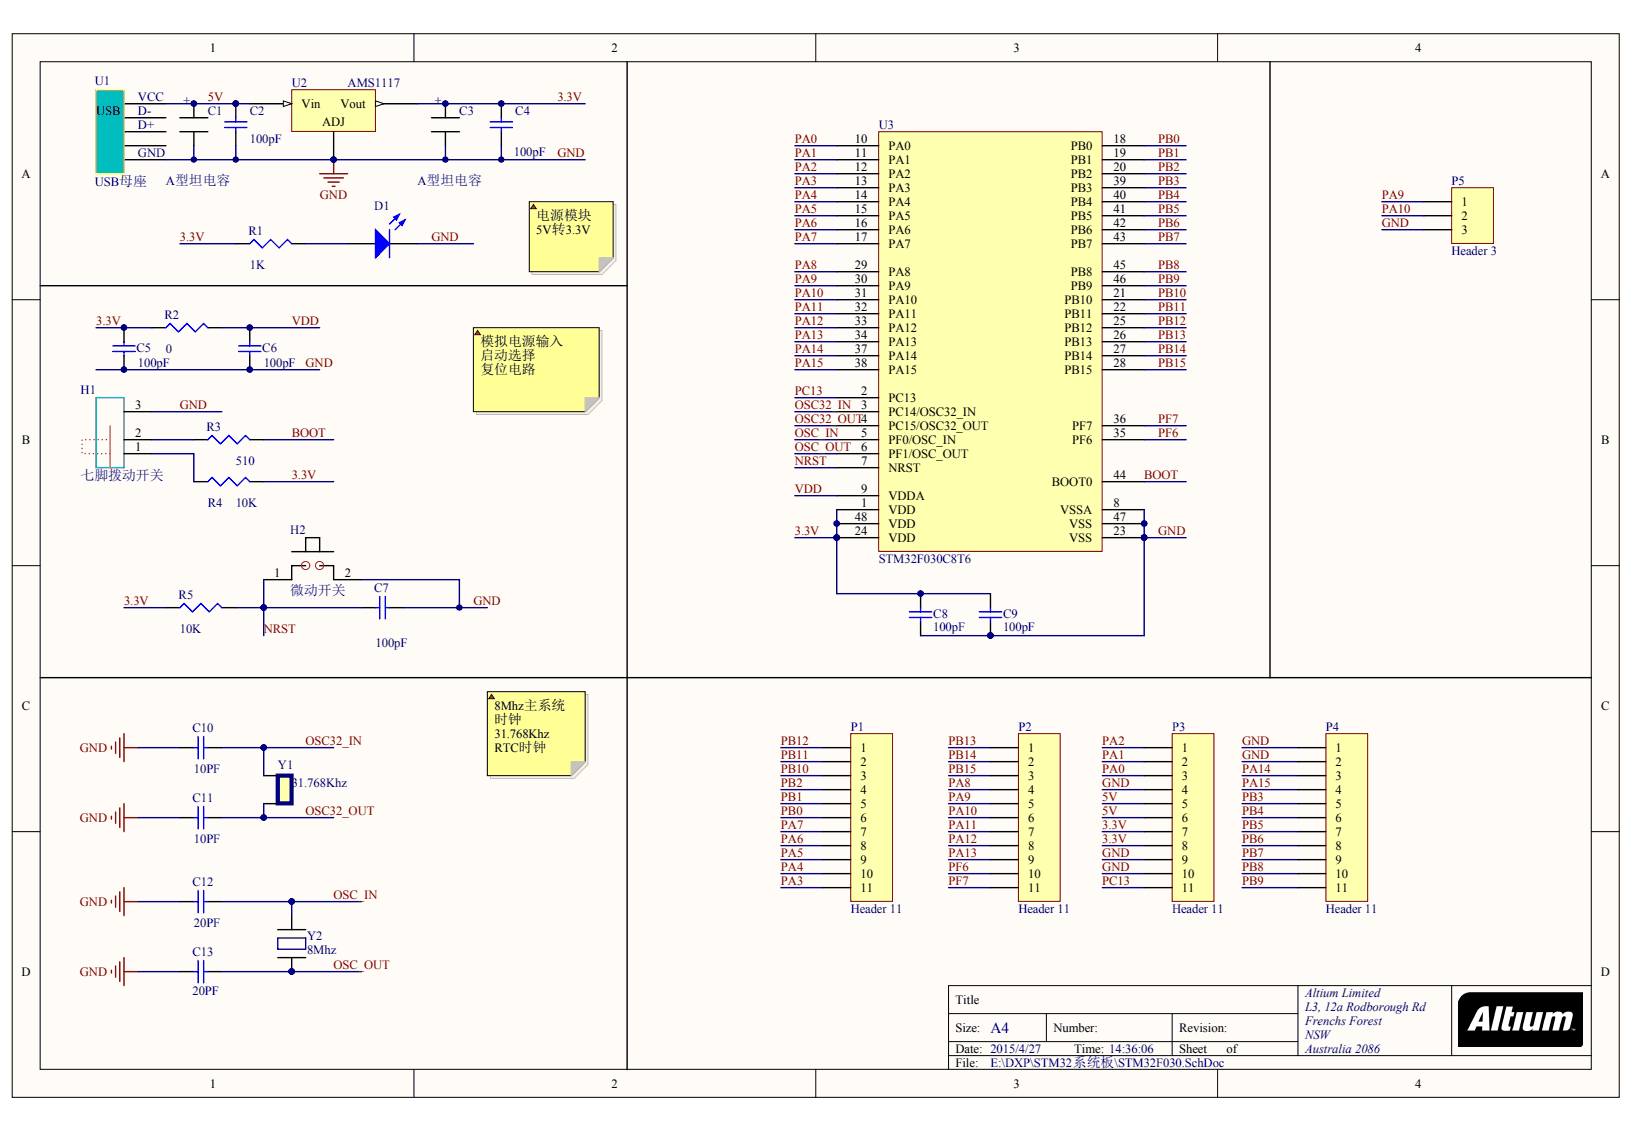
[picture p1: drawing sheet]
# Altium project STM32F030.PrjPcb
1 sheet, 31 parts. Net scope: global (net labels, ports and power ports of the same name join across sheets).
Board file: STM32F030.PcbDoc

## Sheet STM32F030.SchDoc
size A4; Organization: Altium Limited; Address1: L3, 12a Rodborough Rd; Address2: Frenchs Forest; Address3: NSW; Address4: Australia 2086

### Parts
C1  A型坦电容  [A型坦电容]
C2  value 100pF  [C1206]  (hidden comment: 0.1UF)
C3  A型坦电容  [A型坦电容]
C4  value 100pF  [C1206]  (hidden comment: 0.1UF)
C5  value 100pF  [C1206]  (hidden comment: 0.1UF)
C6  value 100pF  [C1206]  (hidden comment: 0.1UF)
C7  value 100pF  [C1206]  (hidden comment: 0.1UF)
C8  value 100pF  [C1206]  (hidden comment: 0.1UF)
C9  value 100pF  [C1206]  (hidden comment: 0.1UF)
C10  10PF  [C1206]
C11  10PF  [C1206]
C12  20PF  [C1206]
C13  20PF  [C1206]
D1  LED  [3.2X1.6X1.1]  (value not drawn)
H1  七脚拨动开关  [七脚拨动开磁]
H2  微动开关  [微动开关]
P1  Header 11  [HDR1X11]
P2  Header 11  [HDR1X11]
P3  Header 11  [HDR1X11]
P4  Header 11  [HDR1X11]
P5  Header 3  [HDR1X3]
R1  1K  [14-1210]
R2  0  [14-1210]
R3  510  [14-1210]
R4  10K  [14-1210]
R5  10K  [14-1210]
U1  USB母座  [MicroUSB母座]
U2  AMS1117  [AMS1117]
U3  STM32F030C8T6  [STM32F030C8T6]
Y1  31.768Khz  [31.768khz(3*8)]
Y2  8Mhz  [晶振]

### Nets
GND: C1.1 C2.1 C3.1 C4.1 C5.1 C6.1 C7.2 C8.1 C9.1 C10.1 C11.1 C12.1 C13.1 D1.2(K) H1.3 H2.2 P3.4 P3.9 P3.10 P4.1 P4.2 P5.3 U1.5 U2.1(ADJ) U3.8(VSSA) U3.23(VSS) U3.47(VSS)
3.3V: C3.2(+) C4.2 C5.2 C8.2 C9.2 P3.7 P3.8 R1.1 R2.1 R4.2 R5.1 U2.2(Vout) U3.1(VDD) U3.24(VDD) U3.48(VDD)
5V: C1.2(+) C2.2 P3.5 P3.6 U1.1 U2.3(Vin)
BOOT: R3.2 U3.44(BOOT0)
NRST: C7.1 H2.1 R5.2 U3.7(NRST)
OSC32_IN: C10.2 U3.3(PC14/OSC32_IN) Y1.0
OSC32_OUT: C11.2 U3.4(PC15/OSC32_OUT) Y1.1
OSC_IN: C12.2 U3.5(PF0/OSC_IN) Y2.2
OSC_OUT: C13.2 U3.6(PF1/OSC_OUT) Y2.1
PA0: P3.3 U3.10(PA0)
PA1: P3.2 U3.11(PA1)
PA2: P3.1 U3.12(PA2)
PA3: P1.11 U3.13(PA3)
PA4: P1.10 U3.14(PA4)
PA5: P1.9 U3.15(PA5)
PA6: P1.8 U3.16(PA6)
PA7: P1.7 U3.17(PA7)
PA8: P2.4 U3.29(PA8)
PA9: P2.5 P5.1 U3.30(PA9)
PA10: P2.6 P5.2 U3.31(PA10)
PA11: P2.7 U3.32(PA11)
PA12: P2.8 U3.33(PA12)
PA13: P2.9 U3.34(PA13)
PA14: P4.3 U3.37(PA14)
PA15: P4.4 U3.38(PA15)
PB0: P1.6 U3.18(PB0)
PB1: P1.5 U3.19(PB1)
PB2: P1.4 U3.20(PB2)
PB3: P4.5 U3.39(PB3)
PB4: P4.6 U3.40(PB4)
PB5: P4.7 U3.41(PB5)
PB6: P4.8 U3.42(PB6)
PB7: P4.9 U3.43(PB7)
PB8: P4.10 U3.45(PB8)
PB9: P4.11 U3.46(PB9)
PB10: P1.3 U3.21(PB10)
PB11: P1.2 U3.22(PB11)
PB12: P1.1 U3.25(PB12)
PB13: P2.1 U3.26(PB13)
PB14: P2.2 U3.27(PB14)
PB15: P2.3 U3.28(PB15)
PC13: P3.11 U3.2(PC13)
PF6: P2.10 U3.35(PF6)
PF7: P2.11 U3.36(PF7)
VDD: C6.2 R2.2 U3.9(VDDA)
NetD1_1: D1.1(A) R1.2
NetH1_1: H1.1 R4.1
NetH1_2: H1.2 R3.1

Not connected (* = marked no-connect by the designer): U1 2 3 4

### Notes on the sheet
- 电源模块
  5V转3.3V
- 模拟电源输入
  启动选择
  复位电路
- 8Mhz主系统时钟
  31.768Khz RTC时钟
